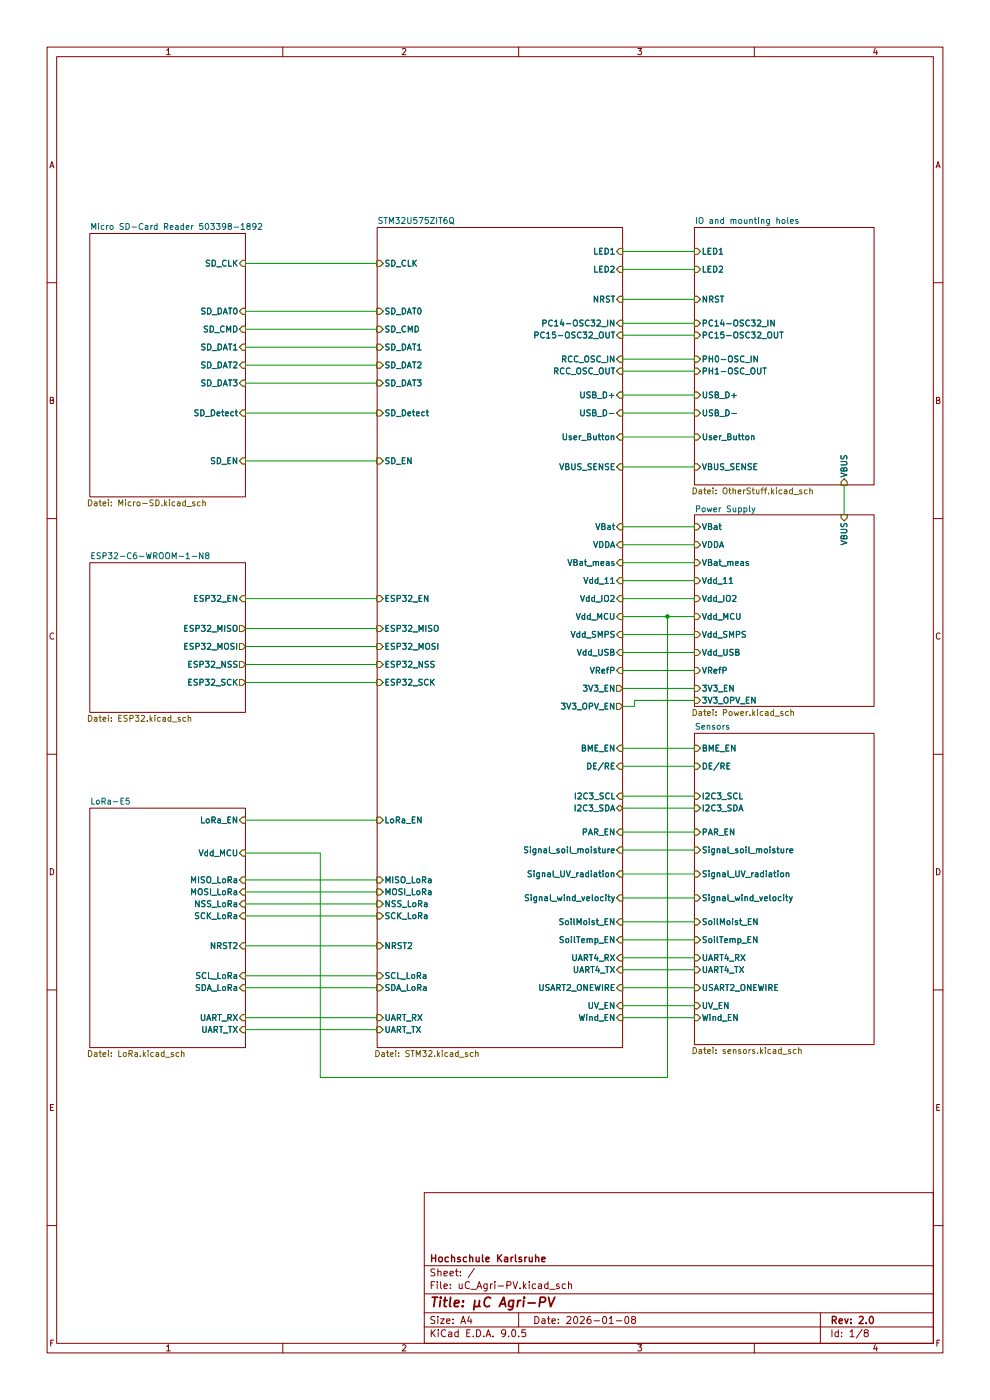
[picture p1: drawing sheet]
(kicad_sch
 (version 20250114)
 (generator "eeschema")
 (generator_version "9.0")
 (paper "A4" portrait)
 (title_block
  (title "µC Agri-PV")
  (date "2026-01-08")
  (rev "2.0")
  (company "Hochschule Karlsruhe "))
 (lib_symbols)
 (junction
  (at 141.605 130.81)
  (diameter 0)
  (color 0 0 0 0))
 (wire
  (pts (xy 52.07 200.66) (xy 80.01 200.66))
  (stroke (width 0) (type default)))
 (wire
  (pts (xy 132.08 168.91) (xy 147.32 168.91))
  (stroke (width 0) (type default)))
 (wire
  (pts (xy 52.07 180.975) (xy 67.945 180.975))
  (stroke (width 0) (type default)))
 (wire
  (pts (xy 132.08 195.58) (xy 147.32 195.58))
  (stroke (width 0) (type default)))
 (wire
  (pts (xy 52.07 137.16) (xy 80.01 137.16))
  (stroke (width 0) (type default)))
 (wire
  (pts (xy 67.945 228.6) (xy 141.605 228.6))
  (stroke (width 0) (type default)))
 (wire
  (pts (xy 132.08 76.2) (xy 147.32 76.2))
  (stroke (width 0) (type default)))
 (wire
  (pts (xy 132.08 127) (xy 147.32 127))
  (stroke (width 0) (type default)))
 (wire
  (pts (xy 52.07 194.31) (xy 80.01 194.31))
  (stroke (width 0) (type default)))
 (wire
  (pts (xy 132.08 203.2) (xy 147.32 203.2))
  (stroke (width 0) (type default)))
 (wire
  (pts (xy 179.07 102.87) (xy 179.07 109.22))
  (stroke (width 0) (type default)))
 (wire
  (pts (xy 132.08 158.75) (xy 147.32 158.75))
  (stroke (width 0) (type default)))
 (wire
  (pts (xy 132.08 71.12) (xy 147.32 71.12))
  (stroke (width 0) (type default)))
 (wire
  (pts (xy 52.07 173.99) (xy 80.01 173.99))
  (stroke (width 0) (type default)))
 (wire
  (pts (xy 134.62 148.59) (xy 134.62 149.86))
  (stroke (width 0) (type default)))
 (wire
  (pts (xy 132.08 57.15) (xy 147.32 57.15))
  (stroke (width 0) (type default)))
 (wire
  (pts (xy 52.07 77.47) (xy 80.01 77.47))
  (stroke (width 0) (type default)))
 (wire
  (pts (xy 147.32 148.59) (xy 134.62 148.59))
  (stroke (width 0) (type default)))
 (wire
  (pts (xy 134.62 149.86) (xy 132.08 149.86))
  (stroke (width 0) (type default)))
 (wire
  (pts (xy 132.08 215.9) (xy 147.32 215.9))
  (stroke (width 0) (type default)))
 (wire
  (pts (xy 52.07 191.77) (xy 80.01 191.77))
  (stroke (width 0) (type default)))
 (wire
  (pts (xy 132.08 213.36) (xy 147.32 213.36))
  (stroke (width 0) (type default)))
 (wire
  (pts (xy 132.08 176.53) (xy 147.32 176.53))
  (stroke (width 0) (type default)))
 (wire
  (pts (xy 52.07 140.97) (xy 80.01 140.97))
  (stroke (width 0) (type default)))
 (wire
  (pts (xy 52.07 81.28) (xy 80.01 81.28))
  (stroke (width 0) (type default)))
 (wire
  (pts (xy 132.08 111.76) (xy 147.32 111.76))
  (stroke (width 0) (type default)))
 (wire
  (pts (xy 132.08 99.06) (xy 147.32 99.06))
  (stroke (width 0) (type default)))
 (wire
  (pts (xy 52.07 87.63) (xy 80.01 87.63))
  (stroke (width 0) (type default)))
 (wire
  (pts (xy 132.08 146.05) (xy 147.32 146.05))
  (stroke (width 0) (type default)))
 (wire
  (pts (xy 52.07 66.04) (xy 80.01 66.04))
  (stroke (width 0) (type default)))
 (wire
  (pts (xy 132.08 68.58) (xy 147.32 68.58))
  (stroke (width 0) (type default)))
 (wire
  (pts (xy 132.08 185.42) (xy 147.32 185.42))
  (stroke (width 0) (type default)))
 (wire
  (pts (xy 132.08 190.5) (xy 147.32 190.5))
  (stroke (width 0) (type default)))
 (wire
  (pts (xy 132.08 123.19) (xy 147.32 123.19))
  (stroke (width 0) (type default)))
 (wire
  (pts (xy 132.08 171.45) (xy 147.32 171.45))
  (stroke (width 0) (type default)))
 (wire
  (pts (xy 132.08 78.74) (xy 147.32 78.74))
  (stroke (width 0) (type default)))
 (wire
  (pts (xy 52.07 127) (xy 80.01 127))
  (stroke (width 0) (type default)))
 (wire
  (pts (xy 52.07 215.9) (xy 80.01 215.9))
  (stroke (width 0) (type default)))
 (wire
  (pts (xy 52.07 207.01) (xy 80.01 207.01))
  (stroke (width 0) (type default)))
 (wire
  (pts (xy 52.07 144.78) (xy 80.01 144.78))
  (stroke (width 0) (type default)))
 (wire
  (pts (xy 132.08 83.82) (xy 147.32 83.82))
  (stroke (width 0) (type default)))
 (wire
  (pts (xy 52.07 186.69) (xy 80.01 186.69))
  (stroke (width 0) (type default)))
 (wire
  (pts (xy 52.07 133.35) (xy 80.01 133.35))
  (stroke (width 0) (type default)))
 (wire
  (pts (xy 132.08 87.63) (xy 147.32 87.63))
  (stroke (width 0) (type default)))
 (wire
  (pts (xy 132.08 92.71) (xy 147.32 92.71))
  (stroke (width 0) (type default)))
 (wire
  (pts (xy 52.07 73.66) (xy 80.01 73.66))
  (stroke (width 0) (type default)))
 (wire
  (pts (xy 132.08 162.56) (xy 147.32 162.56))
  (stroke (width 0) (type default)))
 (wire
  (pts (xy 67.945 180.975) (xy 67.945 228.6))
  (stroke (width 0) (type default)))
 (wire
  (pts (xy 132.08 53.34) (xy 147.32 53.34))
  (stroke (width 0) (type default)))
 (wire
  (pts (xy 132.08 142.24) (xy 147.32 142.24))
  (stroke (width 0) (type default)))
 (wire
  (pts (xy 52.07 189.23) (xy 80.01 189.23))
  (stroke (width 0) (type default)))
 (wire
  (pts (xy 52.07 209.55) (xy 80.01 209.55))
  (stroke (width 0) (type default)))
 (wire
  (pts (xy 132.08 63.5) (xy 147.32 63.5))
  (stroke (width 0) (type default)))
 (wire
  (pts (xy 132.08 138.43) (xy 147.32 138.43))
  (stroke (width 0) (type default)))
 (wire
  (pts (xy 132.08 134.62) (xy 147.32 134.62))
  (stroke (width 0) (type default)))
 (wire
  (pts (xy 132.08 209.55) (xy 147.32 209.55))
  (stroke (width 0) (type default)))
 (wire
  (pts (xy 141.605 228.6) (xy 141.605 130.81))
  (stroke (width 0) (type default)))
 (wire
  (pts (xy 132.08 119.38) (xy 147.32 119.38))
  (stroke (width 0) (type default)))
 (wire
  (pts (xy 132.08 115.57) (xy 147.32 115.57))
  (stroke (width 0) (type default)))
 (wire
  (pts (xy 52.07 55.88) (xy 80.01 55.88))
  (stroke (width 0) (type default)))
 (wire
  (pts (xy 132.08 130.81) (xy 141.605 130.81))
  (stroke (width 0) (type default)))
 (wire
  (pts (xy 132.08 199.39) (xy 147.32 199.39))
  (stroke (width 0) (type default)))
 (wire
  (pts (xy 132.08 205.74) (xy 147.32 205.74))
  (stroke (width 0) (type default)))
 (wire
  (pts (xy 132.08 180.34) (xy 147.32 180.34))
  (stroke (width 0) (type default)))
 (wire
  (pts (xy 52.07 218.44) (xy 80.01 218.44))
  (stroke (width 0) (type default)))
 (wire
  (pts (xy 52.07 69.85) (xy 80.01 69.85))
  (stroke (width 0) (type default)))
 (wire
  (pts (xy 52.07 97.79) (xy 80.01 97.79))
  (stroke (width 0) (type default)))
 (wire
  (pts (xy 141.605 130.81) (xy 147.32 130.81))
  (stroke (width 0) (type default)))
 (sheet
  (at 147.32 109.22)
  (size 38.1 40.64)
  (exclude_from_sim no)
  (in_bom yes)
  (on_board yes)
  (dnp no)
  (stroke (width 0.1524) (type solid))
  (fill (color 0 0 0 0.0000))
  (property "Sheetname" "Power Supply" (at 147.32 108.712 0) (effects (font (size 1.27 1.27)) (justify left bottom)))
  (property "Sheetfile" "Power.kicad_sch" (at 147.32 150.495 0) (effects (font (size 1.27 1.27)) (justify left top)))
  (pin "VBat" input (at 147.32 111.76 180) (effects (font (size 1.27 1.27)) (justify left)))
  (pin "VBat_meas" input (at 147.32 119.38 180) (effects (font (size 1.27 1.27)) (justify left)))
  (pin "Vdd_11" input (at 147.32 123.19 180) (effects (font (size 1.27 1.27)) (justify left)))
  (pin "Vdd_IO2" input (at 147.32 127 180) (effects (font (size 1.27 1.27)) (justify left)))
  (pin "Vdd_MCU" input (at 147.32 130.81 180) (effects (font (size 1.27 1.27)) (justify left)))
  (pin "Vdd_SMPS" input (at 147.32 134.62 180) (effects (font (size 1.27 1.27)) (justify left)))
  (pin "Vdd_USB" input (at 147.32 138.43 180) (effects (font (size 1.27 1.27)) (justify left)))
  (pin "VRefP" input (at 147.32 142.24 180) (effects (font (size 1.27 1.27)) (justify left)))
  (pin "VDDA" input (at 147.32 115.57 180) (effects (font (size 1.27 1.27)) (justify left)))
  (pin "VBUS" input (at 179.07 109.22 90) (effects (font (size 1.27 1.27)) (justify right)))
  (pin "3V3_EN" input (at 147.32 146.05 180) (effects (font (size 1.27 1.27)) (justify left)))
  (pin "3V3_OPV_EN" input (at 147.32 148.59 180) (effects (font (size 1.27 1.27)) (justify left))))
 (sheet
  (at 80.01 48.26)
  (size 52.07 173.99)
  (exclude_from_sim no)
  (in_bom yes)
  (on_board yes)
  (dnp no)
  (fields_autoplaced yes)
  (stroke (width 0.1524) (type solid))
  (fill (color 0 0 0 0.0000))
  (property "Sheetname" "STM32U575ZIT6Q" (at 80.01 47.5484 0) (effects (font (size 1.27 1.27)) (justify left bottom)))
  (property "Sheetfile" "STM32.kicad_sch" (at 80.01 222.8346 0) (effects (font (size 1.27 1.27)) (justify left top)))
  (pin "DE{slash}RE" input (at 132.08 162.56 0) (effects (font (size 1.27 1.27)) (justify right)))
  (pin "ESP32_EN" input (at 80.01 127 180) (effects (font (size 1.27 1.27)) (justify left)))
  (pin "ESP32_MISO" input (at 80.01 133.35 180) (effects (font (size 1.27 1.27)) (justify left)))
  (pin "ESP32_MOSI" input (at 80.01 137.16 180) (effects (font (size 1.27 1.27)) (justify left)))
  (pin "ESP32_NSS" input (at 80.01 140.97 180) (effects (font (size 1.27 1.27)) (justify left)))
  (pin "ESP32_SCK" input (at 80.01 144.78 180) (effects (font (size 1.27 1.27)) (justify left)))
  (pin "I2C3_SCL" input (at 132.08 168.91 0) (effects (font (size 1.27 1.27)) (justify right)))
  (pin "LED1" input (at 132.08 53.34 0) (effects (font (size 1.27 1.27)) (justify right)))
  (pin "LED2" input (at 132.08 57.15 0) (effects (font (size 1.27 1.27)) (justify right)))
  (pin "NRST" input (at 132.08 63.5 0) (effects (font (size 1.27 1.27)) (justify right)))
  (pin "PC14-OSC32_IN" input (at 132.08 68.58 0) (effects (font (size 1.27 1.27)) (justify right)))
  (pin "PC15-OSC32_OUT" input (at 132.08 71.12 0) (effects (font (size 1.27 1.27)) (justify right)))
  (pin "RCC_OSC_IN" input (at 132.08 76.2 0) (effects (font (size 1.27 1.27)) (justify right)))
  (pin "RCC_OSC_OUT" input (at 132.08 78.74 0) (effects (font (size 1.27 1.27)) (justify right)))
  (pin "SD_CLK" input (at 80.01 55.88 180) (effects (font (size 1.27 1.27)) (justify left)))
  (pin "SD_CMD" input (at 80.01 69.85 180) (effects (font (size 1.27 1.27)) (justify left)))
  (pin "SD_DAT0" input (at 80.01 66.04 180) (effects (font (size 1.27 1.27)) (justify left)))
  (pin "SD_DAT1" input (at 80.01 73.66 180) (effects (font (size 1.27 1.27)) (justify left)))
  (pin "SD_DAT2" input (at 80.01 77.47 180) (effects (font (size 1.27 1.27)) (justify left)))
  (pin "SD_DAT3" input (at 80.01 81.28 180) (effects (font (size 1.27 1.27)) (justify left)))
  (pin "SD_Detect" input (at 80.01 87.63 180) (effects (font (size 1.27 1.27)) (justify left)))
  (pin "SD_EN" input (at 80.01 97.79 180) (effects (font (size 1.27 1.27)) (justify left)))
  (pin "Signal_soil_moisture" input (at 132.08 180.34 0) (effects (font (size 1.27 1.27)) (justify right)))
  (pin "Signal_UV_radiation" input (at 132.08 185.42 0) (effects (font (size 1.27 1.27)) (justify right)))
  (pin "Signal_wind_velocity" input (at 132.08 190.5 0) (effects (font (size 1.27 1.27)) (justify right)))
  (pin "USART2_ONEWIRE" input (at 132.08 209.55 0) (effects (font (size 1.27 1.27)) (justify right)))
  (pin "USB_D+" input (at 132.08 83.82 0) (effects (font (size 1.27 1.27)) (justify right)))
  (pin "USB_D-" input (at 132.08 87.63 0) (effects (font (size 1.27 1.27)) (justify right)))
  (pin "User_Button" input (at 132.08 92.71 0) (effects (font (size 1.27 1.27)) (justify right)))
  (pin "VBat" input (at 132.08 111.76 0) (effects (font (size 1.27 1.27)) (justify right)))
  (pin "VBat_meas" input (at 132.08 119.38 0) (effects (font (size 1.27 1.27)) (justify right)))
  (pin "VBUS_SENSE" input (at 132.08 99.06 0) (effects (font (size 1.27 1.27)) (justify right)))
  (pin "VDDA" input (at 132.08 115.57 0) (effects (font (size 1.27 1.27)) (justify right)))
  (pin "Vdd_11" input (at 132.08 123.19 0) (effects (font (size 1.27 1.27)) (justify right)))
  (pin "Vdd_MCU" input (at 132.08 130.81 0) (effects (font (size 1.27 1.27)) (justify right)))
  (pin "Vdd_SMPS" input (at 132.08 134.62 0) (effects (font (size 1.27 1.27)) (justify right)))
  (pin "Vdd_USB" input (at 132.08 138.43 0) (effects (font (size 1.27 1.27)) (justify right)))
  (pin "VRefP" input (at 132.08 142.24 0) (effects (font (size 1.27 1.27)) (justify right)))
  (pin "UV_EN" input (at 132.08 213.36 0) (effects (font (size 1.27 1.27)) (justify right)))
  (pin "Wind_EN" input (at 132.08 215.9 0) (effects (font (size 1.27 1.27)) (justify right)))
  (pin "PAR_EN" input (at 132.08 176.53 0) (effects (font (size 1.27 1.27)) (justify right)))
  (pin "SoilMoist_EN" input (at 132.08 195.58 0) (effects (font (size 1.27 1.27)) (justify right)))
  (pin "SoilTemp_EN" input (at 132.08 199.39 0) (effects (font (size 1.27 1.27)) (justify right)))
  (pin "BME_EN" input (at 132.08 158.75 0) (effects (font (size 1.27 1.27)) (justify right)))
  (pin "UART4_RX" input (at 132.08 203.2 0) (effects (font (size 1.27 1.27)) (justify right)))
  (pin "UART4_TX" input (at 132.08 205.74 0) (effects (font (size 1.27 1.27)) (justify right)))
  (pin "LoRa_EN" input (at 80.01 173.99 180) (effects (font (size 1.27 1.27)) (justify left)))
  (pin "MISO_LoRa" input (at 80.01 186.69 180) (effects (font (size 1.27 1.27)) (justify left)))
  (pin "MOSI_LoRa" input (at 80.01 189.23 180) (effects (font (size 1.27 1.27)) (justify left)))
  (pin "NSS_LoRa" input (at 80.01 191.77 180) (effects (font (size 1.27 1.27)) (justify left)))
  (pin "SCK_LoRa" input (at 80.01 194.31 180) (effects (font (size 1.27 1.27)) (justify left)))
  (pin "SCL_LoRa" input (at 80.01 207.01 180) (effects (font (size 1.27 1.27)) (justify left)))
  (pin "SDA_LoRa" input (at 80.01 209.55 180) (effects (font (size 1.27 1.27)) (justify left)))
  (pin "UART_RX" input (at 80.01 215.9 180) (effects (font (size 1.27 1.27)) (justify left)))
  (pin "UART_TX" input (at 80.01 218.44 180) (effects (font (size 1.27 1.27)) (justify left)))
  (pin "NRST2" input (at 80.01 200.66 180) (effects (font (size 1.27 1.27)) (justify left)))
  (pin "Vdd_IO2" input (at 132.08 127 0) (effects (font (size 1.27 1.27)) (justify right)))
  (pin "3V3_EN" output (at 132.08 146.05 0) (effects (font (size 1.27 1.27)) (justify right)))
  (pin "3V3_OPV_EN" output (at 132.08 149.86 0) (effects (font (size 1.27 1.27)) (justify right)))
  (pin "I2C3_SDA" bidirectional (at 132.08 171.45 0) (effects (font (size 1.27 1.27)) (justify right))))
 (sheet
  (at 19.05 171.45)
  (size 33.02 50.8)
  (exclude_from_sim no)
  (in_bom yes)
  (on_board yes)
  (dnp no)
  (fields_autoplaced yes)
  (stroke (width 0.1524) (type solid))
  (fill (color 0 0 0 0.0000))
  (property "Sheetname" "LoRa-E5" (at 19.05 170.7384 0) (effects (font (size 1.27 1.27)) (justify left bottom)))
  (property "Sheetfile" "LoRa.kicad_sch" (at 19.05 222.8346 0) (effects (font (size 1.27 1.27)) (justify left top)))
  (pin "LoRa_EN" input (at 52.07 173.99 0) (effects (font (size 1.27 1.27)) (justify right)))
  (pin "MISO_LoRa" input (at 52.07 186.69 0) (effects (font (size 1.27 1.27)) (justify right)))
  (pin "MOSI_LoRa" input (at 52.07 189.23 0) (effects (font (size 1.27 1.27)) (justify right)))
  (pin "NSS_LoRa" input (at 52.07 191.77 0) (effects (font (size 1.27 1.27)) (justify right)))
  (pin "SCK_LoRa" input (at 52.07 194.31 0) (effects (font (size 1.27 1.27)) (justify right)))
  (pin "SCL_LoRa" input (at 52.07 207.01 0) (effects (font (size 1.27 1.27)) (justify right)))
  (pin "SDA_LoRa" input (at 52.07 209.55 0) (effects (font (size 1.27 1.27)) (justify right)))
  (pin "UART_RX" input (at 52.07 215.9 0) (effects (font (size 1.27 1.27)) (justify right)))
  (pin "UART_TX" input (at 52.07 218.44 0) (effects (font (size 1.27 1.27)) (justify right)))
  (pin "NRST2" input (at 52.07 200.66 0) (effects (font (size 1.27 1.27)) (justify right)))
  (pin "Vdd_MCU" input (at 52.07 180.975 0) (effects (font (size 1.27 1.27)) (justify right))))
 (sheet
  (at 147.32 155.575)
  (size 38.1 66.04)
  (exclude_from_sim no)
  (in_bom yes)
  (on_board yes)
  (dnp no)
  (fields_autoplaced yes)
  (stroke (width 0.1524) (type solid))
  (fill (color 0 0 0 0.0000))
  (property "Sheetname" "Sensors" (at 147.32 154.8634 0) (effects (font (size 1.27 1.27)) (justify left bottom)))
  (property "Sheetfile" "sensors.kicad_sch" (at 147.32 222.1996 0) (effects (font (size 1.27 1.27)) (justify left top)))
  (pin "BME_EN" input (at 147.32 158.75 180) (effects (font (size 1.27 1.27)) (justify left)))
  (pin "DE{slash}RE" input (at 147.32 162.56 180) (effects (font (size 1.27 1.27)) (justify left)))
  (pin "I2C3_SCL" input (at 147.32 168.91 180) (effects (font (size 1.27 1.27)) (justify left)))
  (pin "I2C3_SDA" input (at 147.32 171.45 180) (effects (font (size 1.27 1.27)) (justify left)))
  (pin "PAR_EN" input (at 147.32 176.53 180) (effects (font (size 1.27 1.27)) (justify left)))
  (pin "Signal_soil_moisture" input (at 147.32 180.34 180) (effects (font (size 1.27 1.27)) (justify left)))
  (pin "Signal_UV_radiation" input (at 147.32 185.42 180) (effects (font (size 1.27 1.27)) (justify left)))
  (pin "Signal_wind_velocity" input (at 147.32 190.5 180) (effects (font (size 1.27 1.27)) (justify left)))
  (pin "SoilMoist_EN" input (at 147.32 195.58 180) (effects (font (size 1.27 1.27)) (justify left)))
  (pin "SoilTemp_EN" input (at 147.32 199.39 180) (effects (font (size 1.27 1.27)) (justify left)))
  (pin "USART2_ONEWIRE" input (at 147.32 209.55 180) (effects (font (size 1.27 1.27)) (justify left)))
  (pin "UV_EN" input (at 147.32 213.36 180) (effects (font (size 1.27 1.27)) (justify left)))
  (pin "Wind_EN" input (at 147.32 215.9 180) (effects (font (size 1.27 1.27)) (justify left)))
  (pin "UART4_RX" input (at 147.32 203.2 180) (effects (font (size 1.27 1.27)) (justify left)))
  (pin "UART4_TX" input (at 147.32 205.74 180) (effects (font (size 1.27 1.27)) (justify left))))
 (sheet
  (at 147.32 48.26)
  (size 38.1 54.61)
  (exclude_from_sim no)
  (in_bom yes)
  (on_board yes)
  (dnp no)
  (fields_autoplaced yes)
  (stroke (width 0.1524) (type solid))
  (fill (color 0 0 0 0.0000))
  (property "Sheetname" "IO and mounting holes" (at 147.32 47.5484 0) (effects (font (size 1.27 1.27)) (justify left bottom)))
  (property "Sheetfile" "OtherStuff.kicad_sch" (at 147.32 103.4546 0) (effects (font (size 1.27 1.27)) (justify left top)))
  (pin "LED1" input (at 147.32 53.34 180) (effects (font (size 1.27 1.27)) (justify left)))
  (pin "LED2" input (at 147.32 57.15 180) (effects (font (size 1.27 1.27)) (justify left)))
  (pin "NRST" input (at 147.32 63.5 180) (effects (font (size 1.27 1.27)) (justify left)))
  (pin "PC14-OSC32_IN" input (at 147.32 68.58 180) (effects (font (size 1.27 1.27)) (justify left)))
  (pin "PC15-OSC32_OUT" input (at 147.32 71.12 180) (effects (font (size 1.27 1.27)) (justify left)))
  (pin "PH0-OSC_IN" input (at 147.32 76.2 180) (effects (font (size 1.27 1.27)) (justify left)))
  (pin "PH1-OSC_OUT" input (at 147.32 78.74 180) (effects (font (size 1.27 1.27)) (justify left)))
  (pin "USB_D+" input (at 147.32 83.82 180) (effects (font (size 1.27 1.27)) (justify left)))
  (pin "USB_D-" input (at 147.32 87.63 180) (effects (font (size 1.27 1.27)) (justify left)))
  (pin "User_Button" input (at 147.32 92.71 180) (effects (font (size 1.27 1.27)) (justify left)))
  (pin "VBUS_SENSE" input (at 147.32 99.06 180) (effects (font (size 1.27 1.27)) (justify left)))
  (pin "VBUS" input (at 179.07 102.87 270) (effects (font (size 1.27 1.27)) (justify left))))
 (sheet
  (at 19.05 119.38)
  (size 33.02 31.75)
  (exclude_from_sim no)
  (in_bom yes)
  (on_board yes)
  (dnp no)
  (fields_autoplaced yes)
  (stroke (width 0.1524) (type solid))
  (fill (color 0 0 0 0.0000))
  (property "Sheetname" "ESP32-C6-WROOM-1-N8" (at 19.05 118.6684 0) (effects (font (size 1.27 1.27)) (justify left bottom)))
  (property "Sheetfile" "ESP32.kicad_sch" (at 19.05 151.7146 0) (effects (font (size 1.27 1.27)) (justify left top)))
  (pin "ESP32_EN" input (at 52.07 127 0) (effects (font (size 1.27 1.27)) (justify right)))
  (pin "ESP32_MISO" output (at 52.07 133.35 0) (effects (font (size 1.27 1.27)) (justify right)))
  (pin "ESP32_MOSI" output (at 52.07 137.16 0) (effects (font (size 1.27 1.27)) (justify right)))
  (pin "ESP32_NSS" output (at 52.07 140.97 0) (effects (font (size 1.27 1.27)) (justify right)))
  (pin "ESP32_SCK" output (at 52.07 144.78 0) (effects (font (size 1.27 1.27)) (justify right))))
 (sheet
  (at 19.05 49.53)
  (size 33.02 55.88)
  (exclude_from_sim no)
  (in_bom yes)
  (on_board yes)
  (dnp no)
  (fields_autoplaced yes)
  (stroke (width 0.1524) (type solid))
  (fill (color 0 0 0 0.0000))
  (property "Sheetname" "Micro SD-Card Reader 503398-1892" (at 19.05 48.8184 0) (effects (font (size 1.27 1.27)) (justify left bottom)))
  (property "Sheetfile" "Micro-SD.kicad_sch" (at 19.05 105.9946 0) (effects (font (size 1.27 1.27)) (justify left top)))
  (pin "SD_CLK" input (at 52.07 55.88 0) (effects (font (size 1.27 1.27)) (justify right)))
  (pin "SD_CMD" input (at 52.07 69.85 0) (effects (font (size 1.27 1.27)) (justify right)))
  (pin "SD_DAT0" input (at 52.07 66.04 0) (effects (font (size 1.27 1.27)) (justify right)))
  (pin "SD_DAT1" input (at 52.07 73.66 0) (effects (font (size 1.27 1.27)) (justify right)))
  (pin "SD_DAT2" input (at 52.07 77.47 0) (effects (font (size 1.27 1.27)) (justify right)))
  (pin "SD_DAT3" input (at 52.07 81.28 0) (effects (font (size 1.27 1.27)) (justify right)))
  (pin "SD_Detect" input (at 52.07 87.63 0) (effects (font (size 1.27 1.27)) (justify right)))
  (pin "SD_EN" input (at 52.07 97.79 0) (effects (font (size 1.27 1.27)) (justify right))))
 (sheet_instances
  (path ""
   (page "1")))
 (embedded_fonts no))
